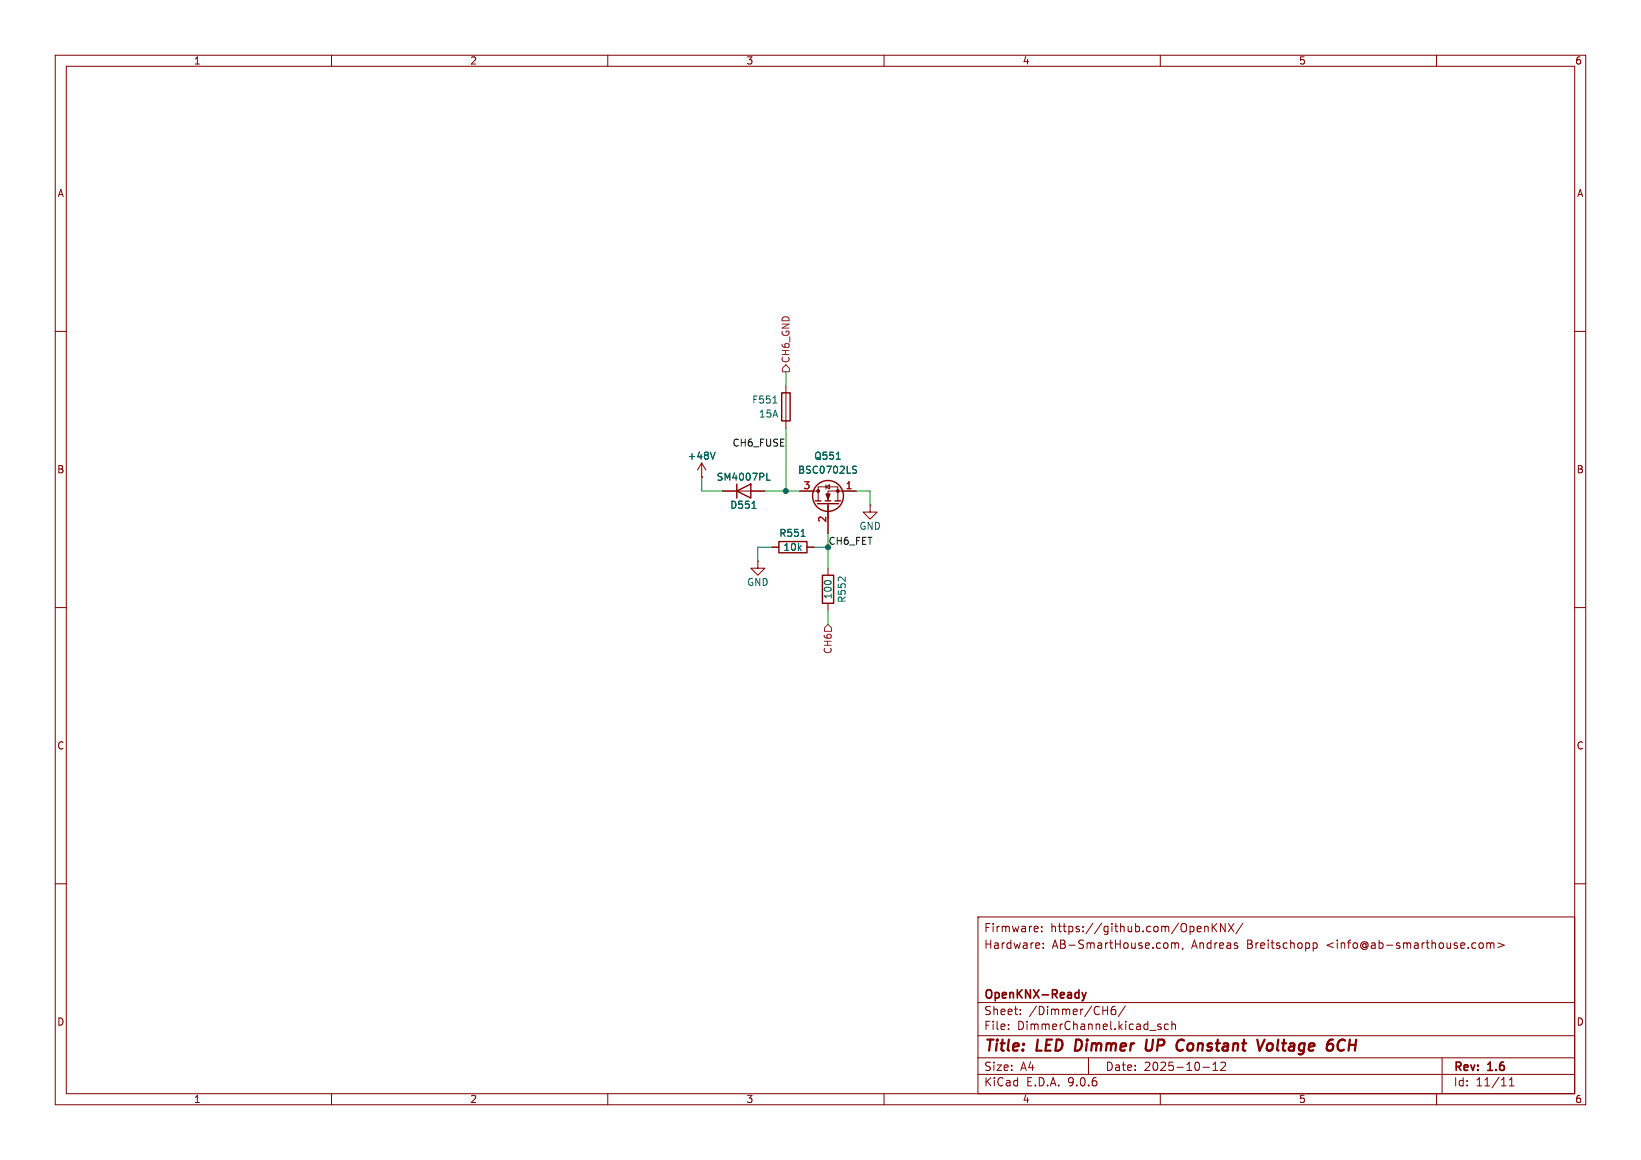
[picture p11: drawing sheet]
<svg xmlns="http://www.w3.org/2000/svg" width="297mm" height="210mm" viewBox="0 0 297 210" stroke-linecap="round" stroke-linejoin="round" font-family="sans-serif">
<g fill="none" stroke="#840000" stroke-width=".18">
<path d="M10 10h277v190h-277zM12 12h273v186h-273zM60 10v2M110 10v2M160 10v2M210 10v2M260 10v2M10 60h2M142.2 69.9v7.6M285 60h2M127 86.4h.1M127 83.8l-.8 1.3"/>
<path d="M127 83.8l.8 1.3M127 83.8v2.6M130.8 88.9h7.6M139.7 99.1h1.3M144.8 88.9h3.3M146 99.1h1.3M148.1 90.7v-2.6h3.5v2.6M149.5 88.1l.6-.3v.7zM149.5 87.8v.7M149.9 91.2v5.3M154.9 88.9h-5v1.8M157.5 91.4v1.3h1.2l-1.2 1.3-1.3-1.3h1.3"/>
<path d="M157.5 91.4h.1M10 110h2M137.2 101.6v1.3h1.2l-1.2 1.2-1.3-1.2h1.3M137.2 101.6h.1M149.9 102.9v1.2M149.9 109.2v1.3M285 110h2M10 160h2M177 166h108v32h-108zM187.8 167.8l.1 .3-.7 .1M188.5 168.6v.1M188.5 167.8v.1"/>
<path d="M188.8 171.6v.1M188.8 170.8v.1M211.1 170.7l.3 .3v.4l-.3 .3M212 170.8l.5-.1 .2 .2M212 170.7v1M212.7 170.9l.2-.2 .3 .1 .1 .9M212.7 170.9v.8M214.1 171.6l-.1 .3M218 167.8l.2-.1 .4 .1 .1 .9M218 167.7v1M219.4 167.2v1.5M219.6 167.8l.6 .9"/>
<path d="M220.2 167.2l-.8 .9M221.7 167.2v1.5l-.8-1.5v1.5M222.3 167.2l1 1.5M223.3 167.2l-1 1.5M225 167.1l-1.3 2M237.7 170.8l.4-.1 .3 .3v.4l-.2 .2h-.5M237.7 170.7v1.5M267.8 170.8l.4-.1 .3 .3v.4l-.3 .3-.4-.1-.1-.2v-.4zM269.1 170.8l.4-.1 .2 .2M269.1 170.7v1M269.7 170.9l.3-.2 .3 .1 .1 .9M269.7 170.9v.8"/>
<path d="M271.1 170.7l1.1 .4-1.1 .5M285 160h2M60 198v2M110 198v2M160 198v2M177 194.5h108M177 191.5h108M177 187.5h108M177 181.5h108M182.5 186.3v.1M182.5 185.5v.1M184.7 183.6v.1"/>
<path d="M184.7 182.8v.1M197 191.5v3M199.6 182.9h.9M200.5 182.2v1.5M201.8 182.2a.59 .59 0 0 0-.7 .6v.6l.1 .2 .5 .1 .2-.1 .1-.5-.2-.3h-.4l-.3 .3M203.7 182.1l-1.3 2M209.6 185.8l.5 .2 .1 .2-.2 .2-.5-.1M209.6 185.5h.5M210 198v2M211.5 185.5l-.5-.1-.3 .3v.4l.2 .2h.6M212.1 185.5l.2-.1 .4 .1v.9M212.1 184.9v1.5"/>
<path d="M217.7 193.2h1.2M219.5 193.8h.9M219.5 192.7l.5-.4v1.5M221 192.4l.5-.1 .2 .1 .1 .3-.9 1.1h.9M260 198v2M261 191.5v6.5M273.2 196.6h.8M273.2 195.5l.4-.4v1.5"/>
</g>
<path d="M194.8 188.2l-.3 2h.5M207.6 188.2l-.3 1.6 .2 .3a.66 .66 0 0 0 .9-.1M213.9 188.2l.4 .2M214.1 190l-.1 .1M228.9 188.2l-.9 2M229.4 189.1a.52 .52 0 0 1 .6-.2 .52 .52 0 0 1 .4 .4l-.1 .5a.55 .55 0 0 1-.5 .4 .55 .55 0 0 1-.5-.4zM243.4 188.4a.88 .88 0 0 0-1 0 .88 .88 0 0 0-.3 1 .69 .69 0 0 0 .3 .7 .69 .69 0 0 0 .8-.1" fill="none" stroke="#840000" stroke-width=".4"/>
<path d="M195.8 179.7l.4 1M196.6 179.7l-.4 1M196.2 180.7l-.1 .3-.3 .2" fill="none" stroke="#840000" stroke-width=".3"/>
<g fill="none" stroke="#840000" stroke-width=".25">
<path d="M141.5 71.1h1.5v5.1h-1.5zM133.3 88.9l2.6-1.3v2.6zM133.3 87.6v2.6M141 98h5v2.1h-5zM147.6 90.7h1M148 91.2h3.8M149.4 90.7h1M151.1 90.7h1M148.8 104.1h2.1v5.1h-2.1z"/>
<circle cx="149.9" cy="89.8" r="2.79"/>
</g>
<g fill="#840000" stroke="#840000" stroke-width=".18">
<path d="M149.5 89.4h.7l-.3 1z"/>
<circle cx="148.1" cy="88.9" r=".25"/>
<circle cx="151.6" cy="88.9" r=".25"/>
</g>
<path d="M139.9 73h.7M129.4 81.9l-.4 1.2M136.1 92h.7M138.8 86.9h.6M145 97.1h.7M151.4 83.1h.7M154.5 85l.4 .1 .1 .3-.2 .3h-.3M154.5 84.4l.5 .1" fill="none" stroke="#006464" stroke-width=".18"/>
<path d="M142.2 66l.7 .7v.6h-1.3v-.6zM149.9 113l.6 .7v.6h-1.3v-.6z" fill="none" stroke="#725600" stroke-width=".18"/>
<path d="M142.2 67.3v2.6M142.2 77.5v11.4M127 86.4v2.5h3.8M138.4 88.9h6.4M139.7 99.1h-2.5v2.5M147.3 99.1h2.6M149.9 96.5v6.4M154.9 88.9h2.6v2.5M149.9 110.5v2.5" fill="none" stroke="#009600" stroke-width=".18"/>
<circle cx="142.2" cy="88.9" r=".46" fill="#009600" stroke="#009600" stroke-width=".18"/>
<g font-size="2.8" fill="#840000">
<text x="178" y="190.9">Title:</text>
<text x="187.7" y="190.9">LED</text>
<text x="195.4" y="190.9">Dimmer</text>
<text x="209" y="190.9">UP</text>
<text x="215.4" y="190.9">Constant</text>
<text x="230.9" y="190.9">Voltage</text>
<text x="244.2" y="190.9">6CH</text>
</g>
<g font-size="2.1" fill="#840000">
<text x="178" y="172">Hardware:</text>
<text x="178" y="169">Firmware:</text>
<text x="190.1" y="169">https://github.com/OpenKNX/</text>
<text x="190.4" y="172">AB-SmartHouse.com,</text>
<text x="215.7" y="172">Andreas</text>
<text x="225.8" y="172">Breitschopp</text>
<text x="240.3" y="172">&lt;info@ab-smarthouse.com&gt;</text>
<text x="178" y="184">Sheet:</text>
<text x="178" y="181.2">OpenKNX-Ready</text>
<text x="186.2" y="184">/Dimmer/CH6/</text>
<text x="178" y="186.7">File:</text>
<text x="184.1" y="186.7">DimmerChannel.kicad_sch</text>
<text x="178" y="196.9">KiCad</text>
<text x="178" y="194.1">Size:</text>
<text x="184.7" y="194.1">A4</text>
<text x="185.7" y="196.9">E.D.A.</text>
<text x="193.3" y="196.9">9.0.6</text>
<text x="200" y="194.1">Date:</text>
<text x="207" y="194.1">2025-10-12</text>
<text x="263" y="194.3">Rev:</text>
<text x="263" y="196.9">Id:</text>
<text x="267.1" y="196.9">11/11</text>
<text x="269.4" y="194.3">1.6</text>
</g>
<g font-size="1.8" fill="#840000">
<text x="35" y="11.9">1</text>
<text x="85" y="11.9">2</text>
<text x="135" y="11.9">3</text>
<text x="185" y="11.9">4</text>
<text x="235" y="11.9">5</text>
<text x="285" y="11.9">6</text>
<text x="10.3" y="35.9">A</text>
<text x="285.3" y="35.9">A</text>
<text x="10.3" y="85.9">B</text>
<text x="285.3" y="85.9">B</text>
<text x="10.3" y="135.9">C</text>
<text x="285.3" y="135.9">C</text>
<text x="10.3" y="185.9">D</text>
<text x="285.3" y="185.9">D</text>
<text x="35" y="199.9">1</text>
<text x="85" y="199.9">2</text>
<text x="135" y="199.9">3</text>
<text x="185" y="199.9">4</text>
<text x="235" y="199.9">5</text>
<text x="285" y="199.9">6</text>
</g>
<g font-size="1.8" fill="#725600">
<text x="143.1" y="65.8" transform="rotate(-90 143.1 65.8)">CH6_GND</text>
<text x="150.7" y="118.5" transform="rotate(-90 150.7 118.5)">CH6</text>
</g>
<g font-size="1.8" fill="#006464">
<text x="136" y="73.3">F551</text>
<text x="137.2" y="75.8">15A</text>
<text x="124.4" y="83.4">+48V</text>
<text x="147.3" y="83.4">Q551</text>
<text x="129.6" y="87.2">SM4007PL</text>
<text x="144.3" y="86">BSC0702LS</text>
<text x="132.1" y="92.3">D551</text>
<text x="141" y="97.4">R551</text>
<text x="141.7" y="99.9">10k</text>
<text x="155.4" y="96.1">GND</text>
<text x="135.1" y="106.3">GND</text>
<text x="150.7" y="108.6" transform="rotate(-90 150.7 108.6)">100</text>
<text x="153.3" y="109.2" transform="rotate(-90 153.3 109.2)">R552</text>
</g>
<text font-size="1.8" fill="#0f0f0f" x="132.5" y="80.9">CH6_FUSE</text>
<g font-size="1.8" fill="#a90000">
<text x="145.3" y="88.6">3</text>
<text x="153" y="88.6">1</text>
<text x="149.6" y="94.7" transform="rotate(-90 149.6 94.7)">2</text>
</g>
<text font-size="1.8" fill="#009600" x="149.9" y="98.7">CH6_FET</text>
</svg>
